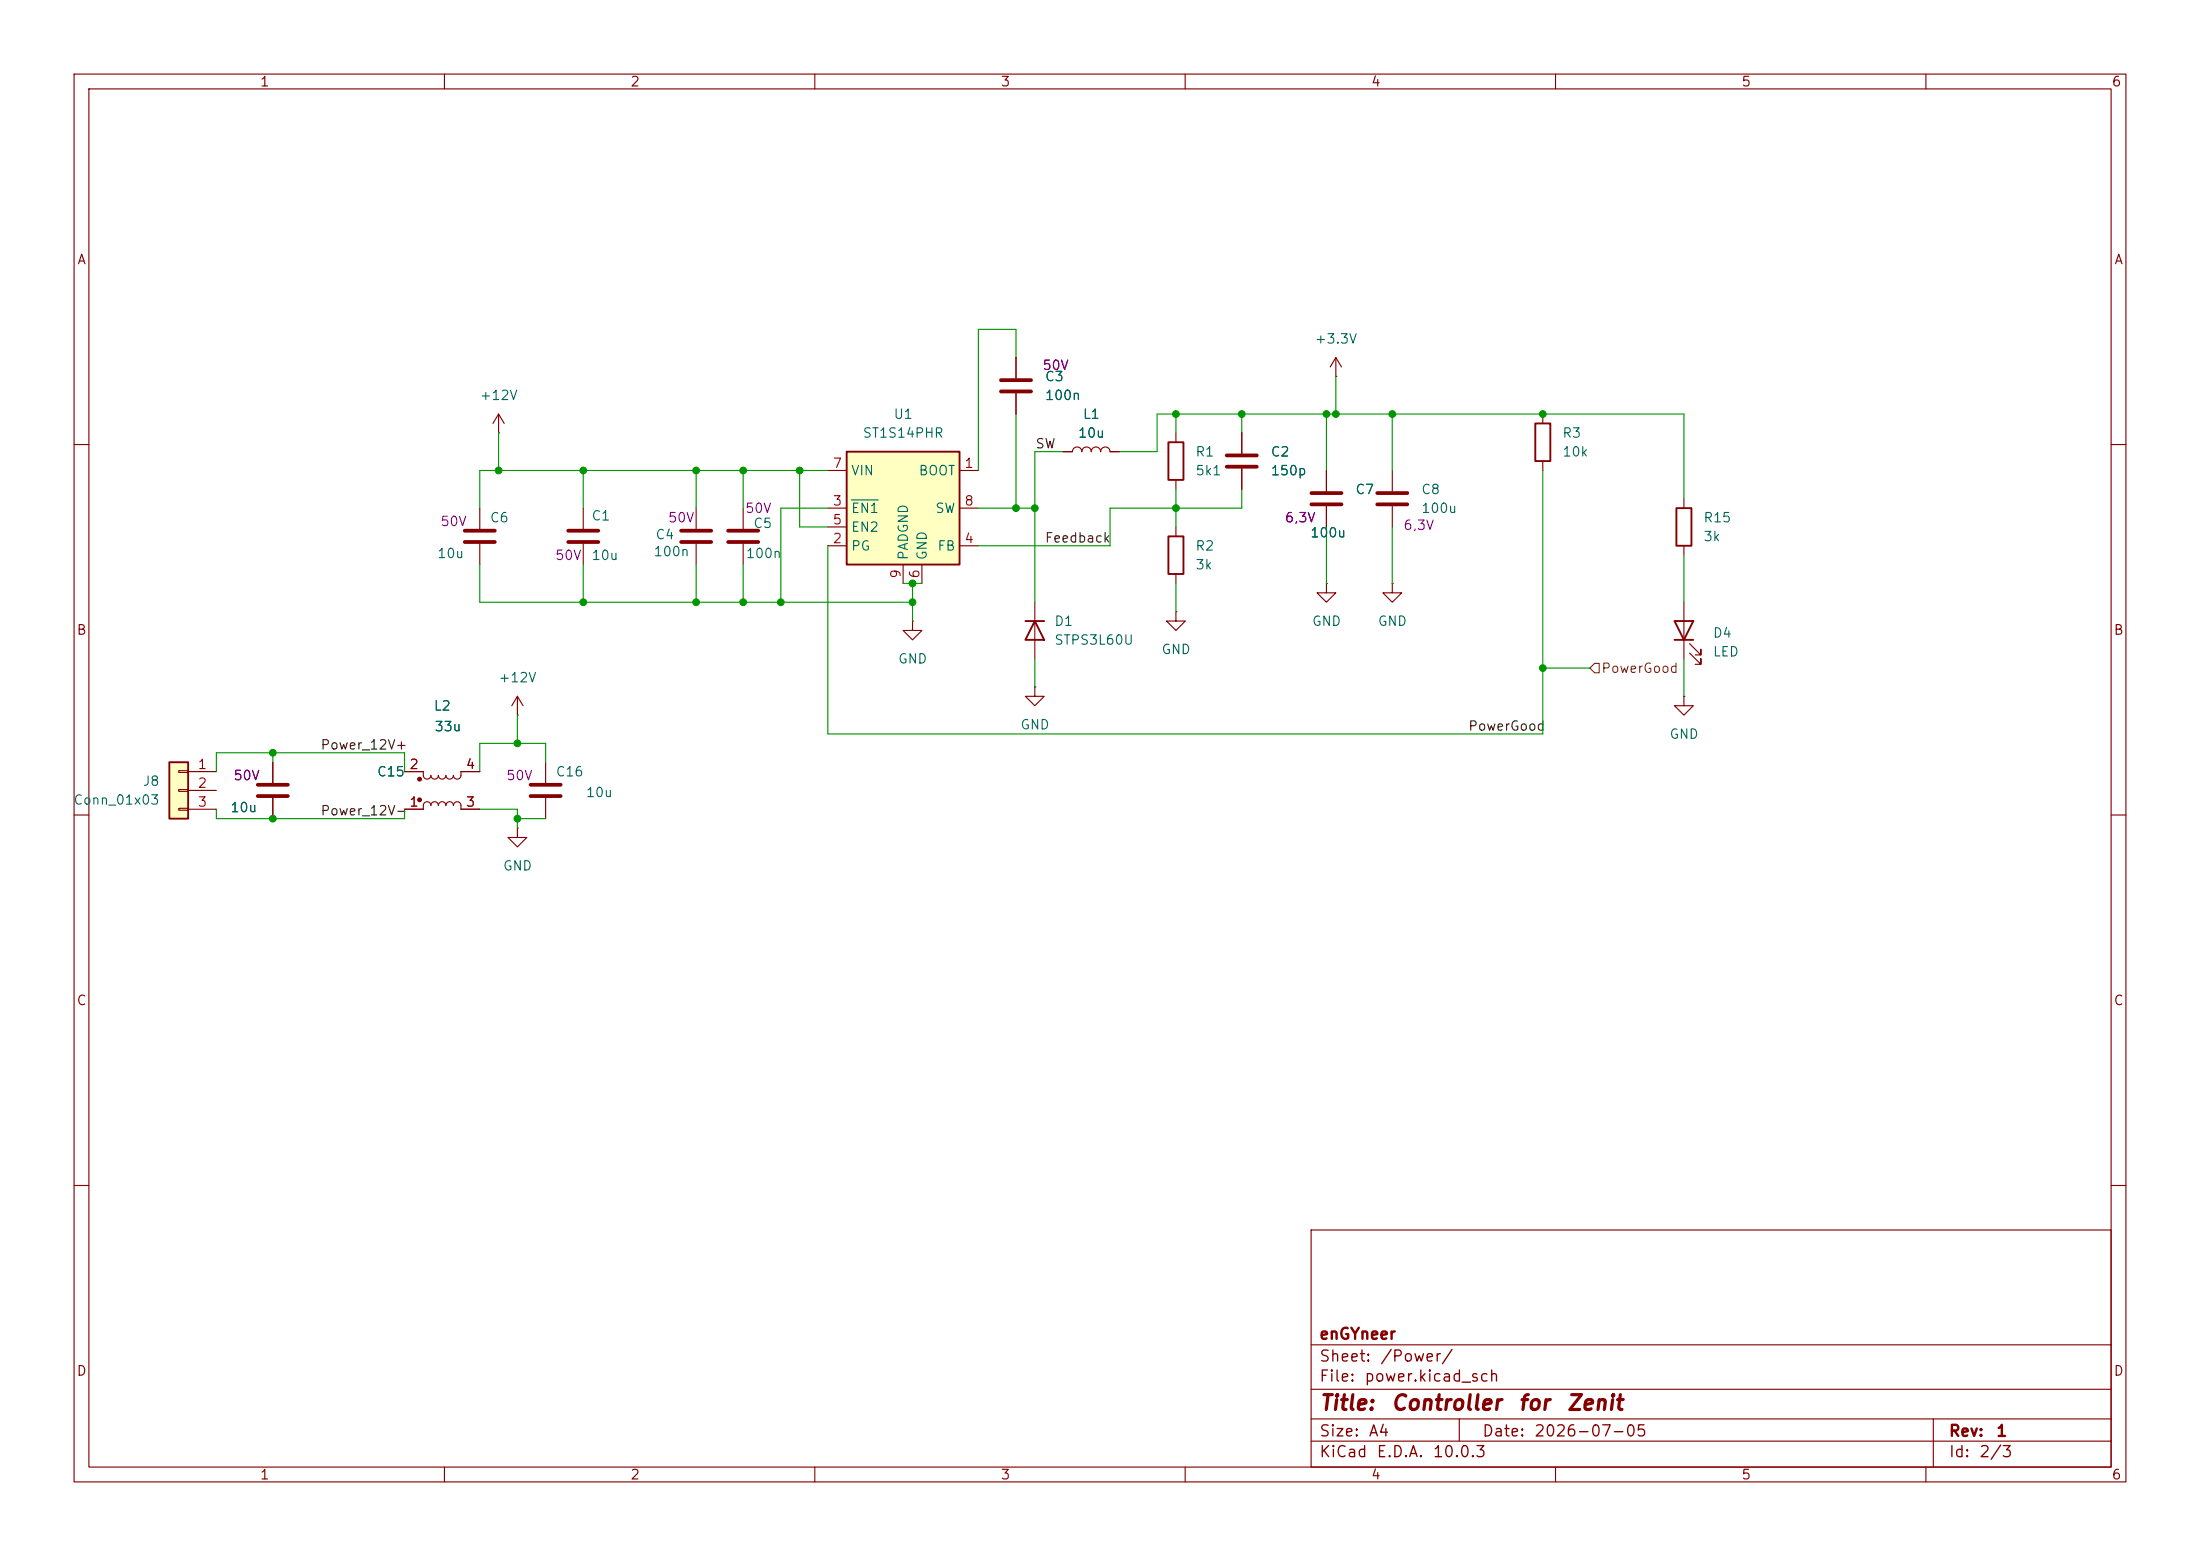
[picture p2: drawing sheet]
<svg xmlns="http://www.w3.org/2000/svg" width="297mm" height="210mm" viewBox="0 0 297 210" stroke-linecap="round" stroke-linejoin="round" font-family="sans-serif">
<g fill="none" stroke="#840000" stroke-width=".15">
<path d="M10 10h277v190h-277zM12 12h273v186h-273zM60 10v2M110 10v2M160 10v2M210 10v2M260 10v2M10 60h2M78.7 68.6v2.8M78.7 73.4v2.8M158.7 71.1v1.3M158.7 77.5v1.2"/>
<path d="M285 60h2M139.7 81.3v7.6M158.7 82.6v1.2h1.3l-1.3 1.3-1.2-1.3h1.2M158.7 82.6h.1M10 110h2M285 110h2M10 160h2M177 166h108v32h-108zM285 160h2M60 198v2M110 198v2M160 198v2"/>
<path d="M177 194.5h108M177 191.5h108M177 187.5h108M177 181.5h108M197 191.5v3M210 198v2M260 198v2M261 191.5v6.5"/>
</g>
<path d="M157.7 72.4h2.1v5.1h-2.1zM138.4 83.8h2.6M139.7 83.8l1.3 2.6h-2.6z" fill="none" stroke="#840000" stroke-width=".25"/>
<path d="M76.7 71.6h4.1M76.7 73.2h4.1" fill="none" stroke="#840000" stroke-width=".51"/>
<path d="M114.3 61h15.2v15.2h-15.2z" fill="#ffffc2"/>
<path d="M114.3 61h15.2v15.2h-15.2z" fill="none" stroke="#840000" stroke-width=".25"/>
<g fill="none" stroke="#840000" stroke-width=".15">
<path d="M67.3 58.4h.1M67.3 55.9l-.8 1.3M67.3 55.9l.8 1.3M67.3 55.9v2.5M180.3 50.8h.1M180.3 48.3l-.7 1.2M180.3 48.3l.8 1.2M180.3 48.3v2.5M100.3 68.6v2.8M100.3 73.4v2.8M111.8 63.5h2.5M111.8 73.7h2.5"/>
<path d="M111.8 68.6h2.5M111.8 71.1h2.5M121.9 76.2v2.5M124.5 76.2v2.5M129.5 63.5h2.6M129.5 73.7h2.6M129.5 68.6h2.6M123.2 83.8v1.3h1.3l-1.3 1.3-1.3-1.3h1.3M123.2 83.8h.1M139.7 92.7v1.3h1.3l-1.3 1.3-1.3-1.3h1.3M139.7 92.7h.1M54.6 104.1h2.5v.5a.51 .51 0 0 0 .6 .6 .51 .51 0 0 0 .5-.6 .51 .51 0 0 0 .5 .6 .51 .51 0 0 0 .5-.6 .51 .51 0 0 0 .5 .6 .51 .51 0 0 0 .5-.6 .51 .51 0 0 0 .5 .6 .51 .51 0 0 0 .5-.6 .51 .51 0 0 0 .5 .6 .51 .51 0 0 0 .5-.6v-.5h2.6"/>
<path d="M54.6 109.2h2.5v-.5a.51 .51 0 0 1 .6-.5 .51 .51 0 0 1 .5 .5 .51 .51 0 0 1 .5-.5 .51 .51 0 0 1 .5 .5 .51 .51 0 0 1 .5-.5 .51 .51 0 0 1 .5 .5 .51 .51 0 0 1 .5-.5 .51 .51 0 0 1 .5 .5 .51 .51 0 0 1 .5-.5 .51 .51 0 0 1 .5 .5v.5h2.6"/>
</g>
<path d="M114.9 67.5h3.7" fill="none" stroke="#006464" stroke-width=".15"/>
<path d="M98.3 71.6h4.1M98.3 73.2h4.1" fill="none" stroke="#840000" stroke-width=".51"/>
<g fill="#840000" stroke="#840000" stroke-width=".15">
<circle cx="56.6" cy="105.2" r=".25"/>
<circle cx="56.6" cy="107.9" r=".25"/>
</g>
<path d="M22.9 102.9h2.5v7.6h-2.5z" fill="#ffffc2"/>
<path d="M157.7 59.7h2.1v5.1h-2.1zM207.3 57.2h2v5h-2zM226.3 68.6h2v5.1h-2zM226.1 83.8h2.5l-1.3 2.6zM226.1 86.4h2.5M22.9 102.9h2.5v7.6h-2.5z" fill="none" stroke="#840000" stroke-width=".25"/>
<g fill="none" stroke="#840000" stroke-width=".15">
<path d="M137.2 48.3v2.8M137.2 53.1v2.8M158.7 58.4v1.3M167.6 58.4v2.8M208.3 55.9v1.3M64.8 68.6v2.8M64.8 73.4v2.8M94 68.6v2.8M94 73.4v2.8M143.5 61h1.3a.64 .64 0 0 1 .6-.7 .64 .64 0 0 1 .6 .7 .64 .64 0 0 1 .7-.7 .64 .64 0 0 1 .6 .7 .64 .64 0 0 1 .7-.7 .64 .64 0 0 1 .6 .7 .64 .64 0 0 1 .6-.7 .64 .64 0 0 1 .7 .7h1.2M158.7 64.8v1.2M167.6 63.2v2.8"/>
<path d="M179.1 78.7v1.3h1.2l-1.2 1.3-1.3-1.3h1.3M179.1 78.7h.1M179.1 63.5v2.8M179.1 68.3v2.8M188 78.7v1.3h1.2l-1.2 1.3-1.3-1.3h1.3M188 78.7h.1M188 63.5v2.8M188 68.3v2.8M208.3 62.2v1.3M227.3 67.3v1.3M227.3 73.7v1.2M69.8 96.5h.1"/>
<path d="M69.8 94l-.7 1.3M69.8 94l.8 1.3M69.8 94v2.5M227.3 94v1.3h1.3l-1.3 1.2-1.2-1.2h1.2M227.3 94h.1M227.3 81.3v7.6M228.1 88.1l1.5 1.6v-.8v.8h-.7M228.1 86.9l1.5 1.5v-.8v.8h-.7M24.1 104h1.3v.3h-1.3zM24.1 106.6h1.3v.2h-1.3zM24.1 109.1h1.3v.2h-1.3zM25.4 104.1h3.8"/>
<path d="M25.4 106.7h3.8M25.4 109.2h3.8M36.8 102.9v2.8M36.8 107.7v2.8M54.6 104.1h2.5M54.6 109.2h2.5M62.2 104.1h2.6M62.2 109.2h2.6M69.8 111.8v1.2h1.3l-1.3 1.3-1.2-1.3h1.2M69.8 111.8h.1M73.7 102.9v2.8M73.7 107.7v2.8"/>
</g>
<g fill="none" stroke="#840000" stroke-width=".51">
<path d="M135.1 51.3h4.1M135.1 52.8h4.1M62.7 71.6h4.1M62.7 73.2h4.1M91.9 71.6h4.1M91.9 73.2h4.1M165.6 61.5h4.1M165.6 63h4.1M177 66.5h4.1M177 68.1h4.1M185.9 66.5h4.1M185.9 68.1h4.1"/>
<path d="M34.8 105.9h4.1M34.8 107.4h4.1M71.6 105.9h4.1M71.6 107.4h4.1"/>
</g>
<path d="M215.3 89.5h.6v1.3h-.6l-.7-.6z" fill="none" stroke="#725600" stroke-width=".15"/>
<g fill="none" stroke="#009600" stroke-width=".15">
<path d="M67.3 58.4v5.1M137.2 48.3v-3.8h-5.1v19M137.2 55.9v12.7M158.7 55.9v2.5M167.6 55.9v2.5M179.1 55.9v7.6M180.3 50.8v5.1M188 55.9v7.6M64.8 76.2v5.1h58.4M78.7 63.5v5.1M78.7 76.2v5.1M94 63.5v5.1"/>
<path d="M94 76.2v5.1M100.3 63.5v5.1M100.3 76.2v5.1M107.9 63.5v7.6h3.9M111.8 68.6h-6.4v12.7M111.8 63.5h-47v5.1M121.9 78.7h2.6M123.2 78.7v5.1M132.1 68.6h7.6M143.5 61h-3.8v20.3M151.1 61h5.1v-5.1h71.1v11.4M158.7 66v5.1"/>
<path d="M158.7 78.7v3.9M167.6 66v2.6h-17.7v5.1h-17.8M179.1 71.1v7.6M188 71.1v7.6M208.3 63.5v35.6h-96.5v-25.4M227.3 74.9v6.4M69.8 96.5v3.8M139.7 88.9v3.8M208.3 90.2h6.3M227.3 88.9v5.1M29.2 109.2v1.3h25.4v-1.3M29.2 104.1v-2.5h25.4v2.5"/>
<path d="M36.8 101.6v1.3M64.8 109.2h5v2.6M69.8 110.5h3.9M73.7 102.9v-2.6h-8.9v3.8"/>
</g>
<g fill="#009600" stroke="#009600" stroke-width=".14">
<circle cx="123.2" cy="78.7" r=".46"/>
<circle cx="137.2" cy="68.6" r=".46"/>
<circle cx="158.7" cy="55.9" r=".46"/>
<circle cx="139.7" cy="68.6" r=".46"/>
<circle cx="123.2" cy="81.3" r=".46"/>
<circle cx="158.7" cy="68.6" r=".46"/>
<circle cx="94" cy="81.3" r=".46"/>
<circle cx="78.7" cy="81.3" r=".46"/>
<circle cx="107.9" cy="63.5" r=".46"/>
<circle cx="100.3" cy="63.5" r=".46"/>
<circle cx="78.7" cy="63.5" r=".46"/>
<circle cx="100.3" cy="81.3" r=".46"/>
<circle cx="105.4" cy="81.3" r=".46"/>
<circle cx="94" cy="63.5" r=".46"/>
<circle cx="67.3" cy="63.5" r=".46"/>
<circle cx="188" cy="55.9" r=".46"/>
<circle cx="208.3" cy="55.9" r=".46"/>
<circle cx="179.1" cy="55.9" r=".46"/>
<circle cx="180.3" cy="55.9" r=".46"/>
<circle cx="167.6" cy="55.9" r=".46"/>
<circle cx="208.3" cy="90.2" r=".46"/>
<circle cx="69.8" cy="100.3" r=".46"/>
<circle cx="36.8" cy="110.5" r=".46"/>
<circle cx="36.8" cy="101.6" r=".46"/>
<circle cx="69.8" cy="110.5" r=".46"/>
</g>
<g font-size="2" fill="#840000">
<text x="178" y="190.8">Title:</text>
<text x="187.7" y="190.8">Controller</text>
<text x="204.8" y="190.8">for</text>
<text x="211.4" y="190.8">Zenit</text>
</g>
<g font-size="1.5" fill="#840000">
<text x="178" y="184.2">Sheet:</text>
<text x="178" y="181.2">enGYneer</text>
<text x="186.2" y="184.2">/Power/</text>
<text x="178" y="186.9">File:</text>
<text x="184.1" y="186.9">power.kicad_sch</text>
<text x="178" y="197.1">KiCad</text>
<text x="178" y="194.3">Size:</text>
<text x="184.7" y="194.3">A4</text>
<text x="185.7" y="197.1">E.D.A.</text>
<text x="193.3" y="197.1">10.0.3</text>
<text x="200" y="194.3">Date:</text>
<text x="207" y="194.3">2026-07-05</text>
<text x="263" y="194.3">Rev:</text>
<text x="263" y="197.1">Id:</text>
<text x="267.1" y="197.1">2/3</text>
<text x="269.4" y="194.3">1</text>
</g>
<g font-size="1.3" fill="#840000">
<text x="35" y="12">1</text>
<text x="85" y="12">2</text>
<text x="135" y="12">3</text>
<text x="185" y="12">4</text>
<text x="235" y="12">5</text>
<text x="285" y="12">6</text>
<text x="10.3" y="36">A</text>
<text x="285.3" y="36">A</text>
<text x="10.3" y="86">B</text>
<text x="285.3" y="86">B</text>
<text x="10.3" y="136">C</text>
<text x="285.3" y="136">C</text>
<text x="10.3" y="186">D</text>
<text x="285.3" y="186">D</text>
<text x="35" y="200">1</text>
<text x="85" y="200">2</text>
<text x="135" y="200">3</text>
<text x="185" y="200">4</text>
<text x="235" y="200">5</text>
<text x="285" y="200">6</text>
</g>
<g font-size="1.3" fill="#006464">
<text x="177.4" y="46.7">+3.3V</text>
<text x="141" y="51.8">C3</text>
<text x="64.7" y="54.3">+12V</text>
<text x="116.4" y="59.4">ST1S14PHR</text>
<text x="120.5" y="56.9">U1</text>
<text x="141" y="54.3">100n</text>
<text x="145.4" y="59.4">10u</text>
<text x="146.1" y="56.9">L1</text>
<text x="210.8" y="59.4">R3</text>
<text x="114.8" y="64.5">VIN</text>
<text x="123.9" y="64.5">BOOT</text>
<text x="161.3" y="61.9">R1</text>
<text x="161.3" y="64.5">5k1</text>
<text x="171.5" y="61.9">C2</text>
<text x="171.5" y="64.5">150p</text>
<text x="210.8" y="61.9">10k</text>
<text x="66" y="70.8">C6</text>
<text x="79.8" y="70.6">C1</text>
<text x="101.6" y="71.6">C5</text>
<text x="114.8" y="69.6">EN1</text>
<text x="126.2" y="69.6">SW</text>
<text x="182.9" y="67">C7</text>
<text x="191.8" y="67">C8</text>
<text x="191.8" y="69.6">100u</text>
<text x="229.9" y="70.8">R15</text>
<text x="58.9" y="75.6">10u</text>
<text x="79.8" y="75.9">10u</text>
<text x="88.1" y="75.4">100n</text>
<text x="88.4" y="73.1">C4</text>
<text x="100.6" y="75.6">100n</text>
<text x="114.8" y="74.6">PG</text>
<text x="114.8" y="72.1">EN2</text>
<text x="122.9" y="75.7" transform="rotate(-90 122.9 75.7)">PADGND</text>
<text x="125.4" y="75.7" transform="rotate(-90 125.4 75.7)">GND</text>
<text x="126.5" y="74.6">FB</text>
<text x="161.3" y="74.6">R2</text>
<text x="161.3" y="77.2">3k</text>
<text x="176.8" y="72.9">100u</text>
<text x="229.9" y="73.4">3k</text>
<text x="121.2" y="89.9">GND</text>
<text x="142.2" y="84.8">D1</text>
<text x="142.2" y="87.3">STPS3L60U</text>
<text x="156.7" y="88.6">GND</text>
<text x="177" y="84.8">GND</text>
<text x="185.9" y="84.8">GND</text>
<text x="231.1" y="86.4">D4</text>
<text x="231.1" y="88.9">LED</text>
<text x="67.2" y="92.4">+12V</text>
<text x="58.5" y="96.2">L2</text>
<text x="58.6" y="99">33u</text>
<text x="137.7" y="98.8">GND</text>
<text x="225.3" y="100">GND</text>
<text x="19.2" y="106.4">J8</text>
<text x="50.8" y="105.1">C15</text>
<text x="74.9" y="105.1">C16</text>
<text x="79" y="107.9">10u</text>
<text x="9.8" y="108.9">Conn_01x03</text>
<text x="31" y="109.9">10u</text>
<text x="67.8" y="117.8">GND</text>
</g>
<g font-size="1.3" fill="#840084">
<text x="140.6" y="50.2">50V</text>
<text x="59.4" y="71.3">50V</text>
<text x="90.1" y="70.8">50V</text>
<text x="100.5" y="69.6">50V</text>
<text x="173.4" y="70.8">6,3V</text>
<text x="189.4" y="71.8">6,3V</text>
<text x="74.9" y="75.9">50V</text>
<text x="31.4" y="105.6">50V</text>
<text x="68.2" y="105.6">50V</text>
</g>
<g font-size="1.3" fill="#a90000">
<text x="112.3" y="63.5">7</text>
<text x="130.1" y="63.5">1</text>
<text x="112.3" y="68.6">3</text>
<text x="112.3" y="71.1">5</text>
<text x="130.1" y="68.6">8</text>
<text x="112.3" y="73.6">2</text>
<text x="130.1" y="73.6">4</text>
<text x="121.9" y="78.2" transform="rotate(-90 121.9 78.2)">9</text>
<text x="124.4" y="78.2" transform="rotate(-90 124.4 78.2)">6</text>
<text x="26.6" y="104.1">1</text>
<text x="26.6" y="106.7">2</text>
<text x="55.2" y="104.1">2</text>
<text x="62.8" y="104.1">4</text>
<text x="26.6" y="109.2">3</text>
<text x="55.2" y="109.2">1</text>
<text x="62.8" y="109.2">3</text>
</g>
<g font-size="1.3" fill="#0f0f0f">
<text x="139.7" y="60.8">SW</text>
<text x="141" y="73.5">Feedback</text>
<text x="43.2" y="101.5">Power_12V+</text>
<text x="198.1" y="98.9">PowerGood</text>
<text x="43.2" y="110.4">Power_12V-</text>
</g>
<text font-size="1.3" fill="#725600" x="216.1" y="91.1">PowerGood</text>
</svg>
